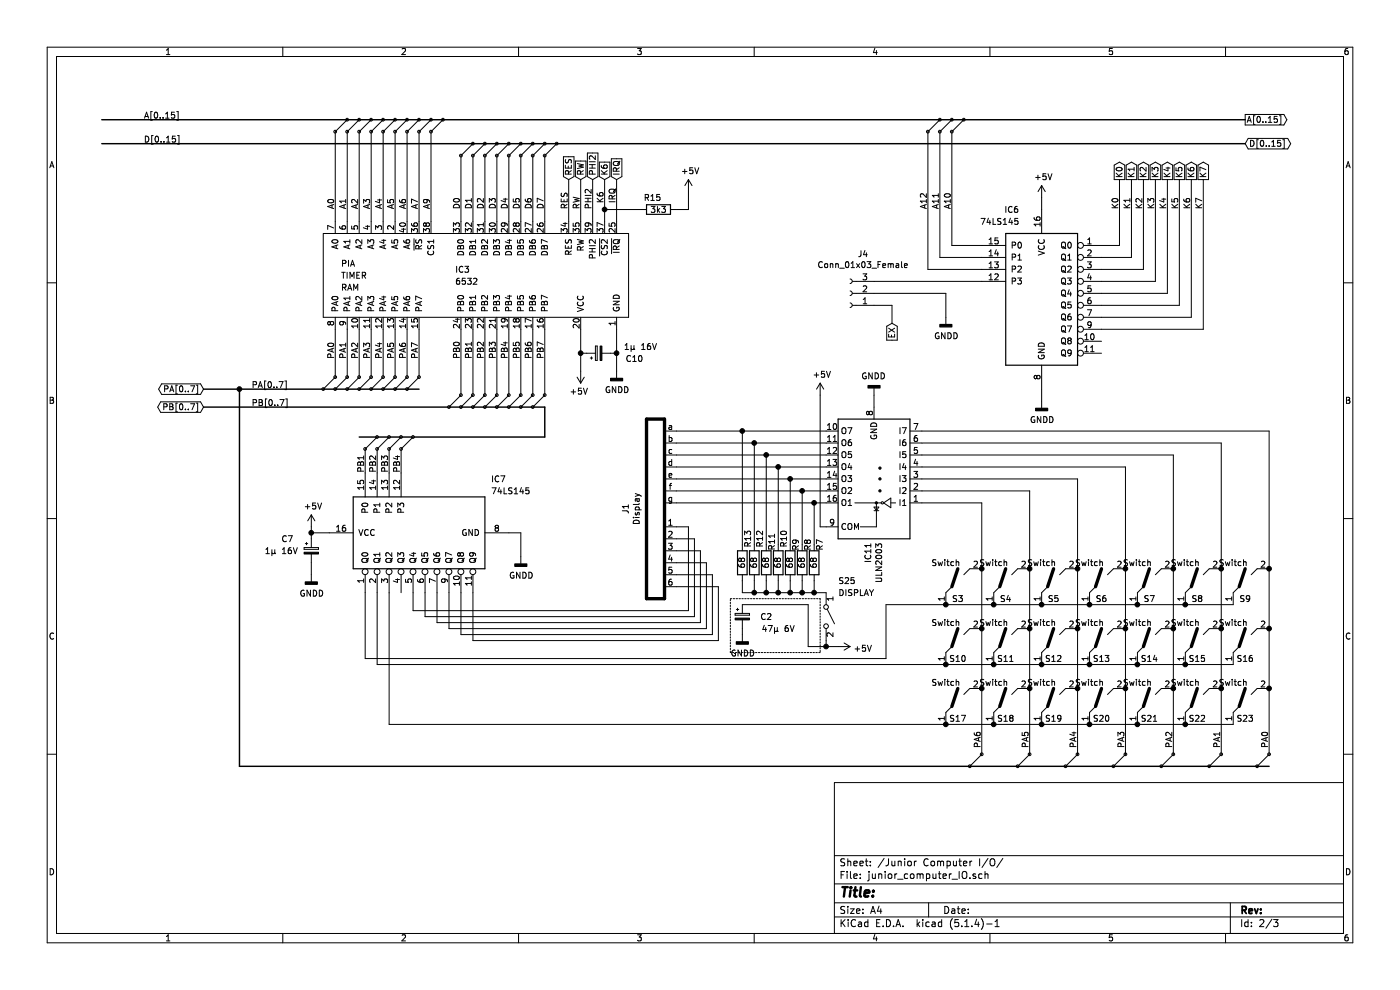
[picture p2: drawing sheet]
EESchema Schematic File Version 4
LIBS:junior-computer-cache
EELAYER 30 0
EELAYER END
$Descr A4 11693 8268
encoding utf-8
Sheet 2 3
Title ""
Date ""
Rev ""
Comp ""
Comment1 ""
Comment2 ""
Comment3 ""
Comment4 ""
$EndDescr
$Comp
L 74xx:74LS145 IC7
U 1 1
P 3450 4450
F 0 "IC7" V 3000 3800 50  0000 R CNN
F 1 "74LS145" V 3100 3800 50  0000 R CNN
F 2 "elektor:DIL-16" H 3450 4450 50  0001 C CNN
F 3 "http://www.ti.com/lit/gpn/sn74LS145" H 3450 4450 50  0001 C CNN
	1    3450 4450
	0    -1   1    0   
$EndComp
$Comp
L Transistor_Array:ULN2003 IC11
U 1 1
P 7300 4000
F 0 "IC11" V 7346 4530 50  0000 L CNN
F 1 "ULN2003" V 7255 4530 50  0000 L CNN
F 2 "elektor:DIL-16" H 7350 3450 50  0001 L CNN
F 3 "http://www.ti.com/lit/ds/symlink/uln2003a.pdf" H 7400 3800 50  0001 C CNN
	1    7300 4000
	-1   0    0    1   
$EndComp
Text GLabel 10400 1200 2    50   BiDi ~ 0
D[0..15]
Text GLabel 10400 1000 2    50   Output ~ 0
A[0..15]
$Comp
L 74xx:74LS145 IC6
U 1 1
P 8700 2450
F 0 "IC6" H 8450 3150 50  0000 C CNN
F 1 "74LS145" H 8350 3050 50  0000 C CNN
F 2 "elektor:DIL-16" H 8700 2450 50  0001 C CNN
F 3 "http://www.ti.com/lit/gpn/sn74LS145" H 8700 2450 50  0001 C CNN
	1    8700 2450
	1    0    0    -1  
$EndComp
Entry Wire Line
	2800 1100 2900 1000
Entry Wire Line
	2900 1100 3000 1000
Entry Wire Line
	3000 1100 3100 1000
Entry Wire Line
	3100 1100 3200 1000
Entry Wire Line
	3200 1100 3300 1000
Entry Wire Line
	3300 1100 3400 1000
Entry Wire Line
	3400 1100 3500 1000
Wire Wire Line
	2800 1100 2800 1850
Wire Wire Line
	2900 1850 2900 1100
Wire Wire Line
	3000 1100 3000 1850
Wire Wire Line
	3100 1850 3100 1100
Wire Wire Line
	3200 1100 3200 1850
Wire Wire Line
	3300 1100 3300 1850
Wire Wire Line
	3400 1100 3400 1850
$Comp
L junior_computer:6532 IC3
U 1 1
P 3650 2300
F 0 "IC3" H 3800 2350 50  0000 L CNN
F 1 "6532" H 3800 2250 50  0000 L CNN
F 2 "elektor:DIL-40" H 3650 2300 50  0001 C CNN
F 3 "" H 3650 2300 50  0001 C CNN
	1    3650 2300
	1    0    0    -1  
$EndComp
Entry Wire Line
	3500 1100 3600 1000
Entry Wire Line
	3600 1100 3700 1000
Wire Wire Line
	3500 1100 3500 1850
Wire Wire Line
	3600 1100 3600 1850
Entry Wire Line
	3850 1300 3950 1200
Entry Wire Line
	3950 1300 4050 1200
Entry Wire Line
	4050 1300 4150 1200
Entry Wire Line
	4150 1300 4250 1200
Entry Wire Line
	4250 1300 4350 1200
Entry Wire Line
	4350 1300 4450 1200
Entry Wire Line
	4450 1300 4550 1200
Entry Wire Line
	4550 1300 4650 1200
Wire Wire Line
	3850 1300 3850 1850
Wire Wire Line
	3950 1300 3950 1850
Wire Wire Line
	4050 1300 4050 1850
Wire Wire Line
	4150 1300 4150 1850
Wire Wire Line
	4250 1300 4250 1850
Wire Wire Line
	4350 1300 4350 1850
Wire Wire Line
	4450 1300 4450 1850
Wire Wire Line
	4550 1300 4550 1850
Wire Wire Line
	4750 1500 4750 1850
Wire Wire Line
	4850 1500 4850 1850
Wire Wire Line
	4950 1500 4950 1850
Wire Wire Line
	5050 1500 5050 1750
Wire Wire Line
	5150 1500 5150 1850
Text Label 2800 1750 1    50   ~ 0
A0
Text Label 2900 1750 1    50   ~ 0
A1
Text Label 3000 1750 1    50   ~ 0
A2
Text Label 3100 1750 1    50   ~ 0
A3
Text Label 3200 1750 1    50   ~ 0
A4
Text Label 3300 1750 1    50   ~ 0
A5
Text Label 3400 1750 1    50   ~ 0
A6
Text Label 3500 1750 1    50   ~ 0
A7
Text Label 3600 1750 1    50   ~ 0
A9
Text Label 3850 1750 1    50   ~ 0
D0
Text Label 3950 1750 1    50   ~ 0
D1
Text Label 4050 1750 1    50   ~ 0
D2
Text Label 4150 1750 1    50   ~ 0
D3
Text Label 4250 1750 1    50   ~ 0
D4
Text Label 4350 1750 1    50   ~ 0
D5
Text Label 4450 1750 1    50   ~ 0
D6
Text Label 4550 1750 1    50   ~ 0
D7
Text Label 4750 1750 1    50   ~ 0
RES
Text Label 4850 1750 1    50   ~ 0
RW
Text Label 4950 1750 1    50   ~ 0
PHI2
Text Label 5050 1700 1    50   ~ 0
K6
Text Label 5150 1700 1    50   ~ 0
IRQ
Wire Wire Line
	9350 1500 9350 2050
Wire Wire Line
	9350 2050 9200 2050
Wire Wire Line
	9450 1500 9450 2150
Wire Wire Line
	9450 2150 9200 2150
Wire Wire Line
	9550 1500 9550 2250
Wire Wire Line
	9550 2250 9200 2250
Wire Wire Line
	9650 1500 9650 2350
Wire Wire Line
	9650 2350 9200 2350
Wire Wire Line
	9750 1500 9750 2450
Wire Wire Line
	9750 2450 9200 2450
Wire Wire Line
	9850 1500 9850 2550
Wire Wire Line
	9850 2550 9200 2550
Wire Wire Line
	9950 1500 9950 2650
Wire Wire Line
	9950 2650 9200 2650
Wire Wire Line
	10050 1500 10050 2750
Wire Wire Line
	10050 2750 9200 2750
Entry Wire Line
	7950 1100 8050 1000
Entry Wire Line
	7850 1100 7950 1000
Entry Wire Line
	7750 1100 7850 1000
Wire Wire Line
	7950 1100 7950 2050
Wire Wire Line
	7950 2050 8200 2050
Wire Wire Line
	7850 1100 7850 2150
Wire Wire Line
	7850 2150 8200 2150
Wire Wire Line
	7750 1100 7750 2250
Wire Wire Line
	7750 2250 8200 2250
Text Label 7750 1750 1    50   ~ 0
A12
Text Label 7850 1750 1    50   ~ 0
A11
Text Label 7950 1750 1    50   ~ 0
A10
Text Label 9350 1750 1    50   ~ 0
K0
Text Label 9450 1750 1    50   ~ 0
K1
Text Label 9550 1750 1    50   ~ 0
K2
Text Label 9650 1750 1    50   ~ 0
K3
Text Label 9750 1750 1    50   ~ 0
K4
Text Label 9850 1750 1    50   ~ 0
K5
Text Label 9950 1750 1    50   ~ 0
K6
Text Label 10050 1750 1    50   ~ 0
K7
Text Label 1200 1000 0    50   ~ 0
A[0..15]
Text Label 1200 1200 0    50   ~ 0
D[0..15]
Text GLabel 9350 1500 1    50   Output ~ 0
K0
Text GLabel 9450 1500 1    50   Output ~ 0
K1
Text GLabel 9550 1500 1    50   Output ~ 0
K2
Text GLabel 9650 1500 1    50   Output ~ 0
K3
Text GLabel 9750 1500 1    50   Output ~ 0
K4
Text GLabel 9850 1500 1    50   Output ~ 0
K5
Text GLabel 9950 1500 1    50   Output ~ 0
K6
Text GLabel 10050 1500 1    50   Output ~ 0
K7
Text GLabel 4750 1500 1    50   Input ~ 0
RES
Text GLabel 4850 1500 1    50   Input ~ 0
RW
Text GLabel 4950 1500 1    50   Input ~ 0
PHI2
Text GLabel 5050 1500 1    50   Input ~ 0
K6
Text GLabel 5150 1500 1    50   Input ~ 0
IRQ
$Comp
L junior_computer:Switch S3
U 1 1
P 8000 4900
F 0 "S3" H 8000 4800 50  0000 C CNN
F 1 "Switch" H 7900 5100 50  0000 C CNN
F 2 "elektor:Digitast" H 8000 4950 50  0001 C CNN
F 3 "" H 8000 4950 50  0001 C CNN
	1    8000 4900
	1    0    0    -1  
$EndComp
$Comp
L junior_computer:Switch S4
U 1 1
P 8400 4900
F 0 "S4" H 8400 4800 50  0000 C CNN
F 1 "Switch" H 8300 5100 50  0000 C CNN
F 2 "elektor:Digitast" H 8400 4950 50  0001 C CNN
F 3 "" H 8400 4950 50  0001 C CNN
	1    8400 4900
	1    0    0    -1  
$EndComp
$Comp
L junior_computer:Switch S5
U 1 1
P 8800 4900
F 0 "S5" H 8800 4800 50  0000 C CNN
F 1 "Switch" H 8700 5100 50  0000 C CNN
F 2 "elektor:Digitast" H 8800 4950 50  0001 C CNN
F 3 "" H 8800 4950 50  0001 C CNN
	1    8800 4900
	1    0    0    -1  
$EndComp
$Comp
L junior_computer:Switch S6
U 1 1
P 9200 4900
F 0 "S6" H 9200 4800 50  0000 C CNN
F 1 "Switch" H 9100 5100 50  0000 C CNN
F 2 "elektor:Digitast" H 9200 4950 50  0001 C CNN
F 3 "" H 9200 4950 50  0001 C CNN
	1    9200 4900
	1    0    0    -1  
$EndComp
$Comp
L junior_computer:Switch S7
U 1 1
P 9600 4900
F 0 "S7" H 9600 4800 50  0000 C CNN
F 1 "Switch" H 9500 5100 50  0000 C CNN
F 2 "elektor:Digitast" H 9600 4950 50  0001 C CNN
F 3 "" H 9600 4950 50  0001 C CNN
	1    9600 4900
	1    0    0    -1  
$EndComp
$Comp
L junior_computer:Switch S8
U 1 1
P 10000 4900
F 0 "S8" H 10000 4800 50  0000 C CNN
F 1 "Switch" H 9900 5100 50  0000 C CNN
F 2 "elektor:Digitast" H 10000 4950 50  0001 C CNN
F 3 "" H 10000 4950 50  0001 C CNN
	1    10000 4900
	1    0    0    -1  
$EndComp
$Comp
L junior_computer:Switch S9
U 1 1
P 10400 4900
F 0 "S9" H 10400 4800 50  0000 C CNN
F 1 "Switch" H 10300 5100 50  0000 C CNN
F 2 "elektor:Digitast" H 10400 4950 50  0001 C CNN
F 3 "" H 10400 4950 50  0001 C CNN
	1    10400 4900
	1    0    0    -1  
$EndComp
$Comp
L junior_computer:Switch S10
U 1 1
P 8000 5400
F 0 "S10" H 8000 5300 50  0000 C CNN
F 1 "Switch" H 7900 5600 50  0000 C CNN
F 2 "elektor:Digitast" H 8000 5450 50  0001 C CNN
F 3 "" H 8000 5450 50  0001 C CNN
	1    8000 5400
	1    0    0    -1  
$EndComp
$Comp
L junior_computer:Switch S11
U 1 1
P 8400 5400
F 0 "S11" H 8400 5300 50  0000 C CNN
F 1 "Switch" H 8300 5600 50  0000 C CNN
F 2 "elektor:Digitast" H 8400 5450 50  0001 C CNN
F 3 "" H 8400 5450 50  0001 C CNN
	1    8400 5400
	1    0    0    -1  
$EndComp
$Comp
L junior_computer:Switch S12
U 1 1
P 8800 5400
F 0 "S12" H 8800 5300 50  0000 C CNN
F 1 "Switch" H 8700 5600 50  0000 C CNN
F 2 "elektor:Digitast" H 8800 5450 50  0001 C CNN
F 3 "" H 8800 5450 50  0001 C CNN
	1    8800 5400
	1    0    0    -1  
$EndComp
$Comp
L junior_computer:Switch S13
U 1 1
P 9200 5400
F 0 "S13" H 9200 5300 50  0000 C CNN
F 1 "Switch" H 9100 5600 50  0000 C CNN
F 2 "elektor:Digitast" H 9200 5450 50  0001 C CNN
F 3 "" H 9200 5450 50  0001 C CNN
	1    9200 5400
	1    0    0    -1  
$EndComp
$Comp
L junior_computer:Switch S14
U 1 1
P 9600 5400
F 0 "S14" H 9600 5300 50  0000 C CNN
F 1 "Switch" H 9500 5600 50  0000 C CNN
F 2 "elektor:Digitast" H 9600 5450 50  0001 C CNN
F 3 "" H 9600 5450 50  0001 C CNN
	1    9600 5400
	1    0    0    -1  
$EndComp
$Comp
L junior_computer:Switch S15
U 1 1
P 10000 5400
F 0 "S15" H 10000 5300 50  0000 C CNN
F 1 "Switch" H 9900 5600 50  0000 C CNN
F 2 "elektor:Digitast" H 10000 5450 50  0001 C CNN
F 3 "" H 10000 5450 50  0001 C CNN
	1    10000 5400
	1    0    0    -1  
$EndComp
$Comp
L junior_computer:Switch S16
U 1 1
P 10400 5400
F 0 "S16" H 10400 5300 50  0000 C CNN
F 1 "Switch" H 10300 5600 50  0000 C CNN
F 2 "elektor:Digitast" H 10400 5450 50  0001 C CNN
F 3 "" H 10400 5450 50  0001 C CNN
	1    10400 5400
	1    0    0    -1  
$EndComp
$Comp
L junior_computer:Switch S17
U 1 1
P 8000 5900
F 0 "S17" H 8000 5800 50  0000 C CNN
F 1 "Switch" H 7900 6100 50  0000 C CNN
F 2 "elektor:Digitast" H 8000 5950 50  0001 C CNN
F 3 "" H 8000 5950 50  0001 C CNN
	1    8000 5900
	1    0    0    -1  
$EndComp
$Comp
L junior_computer:Switch S18
U 1 1
P 8400 5900
F 0 "S18" H 8400 5800 50  0000 C CNN
F 1 "Switch" H 8300 6100 50  0000 C CNN
F 2 "elektor:Digitast" H 8400 5950 50  0001 C CNN
F 3 "" H 8400 5950 50  0001 C CNN
	1    8400 5900
	1    0    0    -1  
$EndComp
$Comp
L junior_computer:Switch S19
U 1 1
P 8800 5900
F 0 "S19" H 8800 5800 50  0000 C CNN
F 1 "Switch" H 8700 6100 50  0000 C CNN
F 2 "elektor:Digitast" H 8800 5950 50  0001 C CNN
F 3 "" H 8800 5950 50  0001 C CNN
	1    8800 5900
	1    0    0    -1  
$EndComp
$Comp
L junior_computer:Switch S20
U 1 1
P 9200 5900
F 0 "S20" H 9200 5800 50  0000 C CNN
F 1 "Switch" H 9100 6100 50  0000 C CNN
F 2 "elektor:Digitast" H 9200 5950 50  0001 C CNN
F 3 "" H 9200 5950 50  0001 C CNN
	1    9200 5900
	1    0    0    -1  
$EndComp
$Comp
L junior_computer:Switch S21
U 1 1
P 9600 5900
F 0 "S21" H 9600 5800 50  0000 C CNN
F 1 "Switch" H 9500 6100 50  0000 C CNN
F 2 "elektor:Digitast" H 9600 5950 50  0001 C CNN
F 3 "" H 9600 5950 50  0001 C CNN
	1    9600 5900
	1    0    0    -1  
$EndComp
$Comp
L junior_computer:Switch S22
U 1 1
P 10000 5900
F 0 "S22" H 10000 5800 50  0000 C CNN
F 1 "Switch" H 9900 6100 50  0000 C CNN
F 2 "elektor:Digitast" H 10000 5950 50  0001 C CNN
F 3 "" H 10000 5950 50  0001 C CNN
	1    10000 5900
	1    0    0    -1  
$EndComp
$Comp
L junior_computer:Switch S23
U 1 1
P 10400 5900
F 0 "S23" H 10400 5800 50  0000 C CNN
F 1 "Switch" H 10300 6100 50  0000 C CNN
F 2 "elektor:Digitast" H 10400 5950 50  0001 C CNN
F 3 "" H 10400 5950 50  0001 C CNN
	1    10400 5900
	1    0    0    -1  
$EndComp
Connection ~ 7900 5050
Connection ~ 8300 5050
Wire Wire Line
	8300 5050 7900 5050
Connection ~ 8700 5050
Wire Wire Line
	8700 5050 8300 5050
Connection ~ 9100 5050
Wire Wire Line
	9100 5050 8700 5050
Connection ~ 9500 5050
Wire Wire Line
	9500 5050 9100 5050
Connection ~ 9900 5050
Wire Wire Line
	9900 5050 9500 5050
Wire Wire Line
	10300 5050 9900 5050
Connection ~ 7900 5550
Connection ~ 8300 5550
Wire Wire Line
	8300 5550 7900 5550
Connection ~ 8700 5550
Wire Wire Line
	8700 5550 8300 5550
Connection ~ 9100 5550
Wire Wire Line
	9100 5550 8700 5550
Connection ~ 9500 5550
Wire Wire Line
	9500 5550 9100 5550
Connection ~ 9900 5550
Wire Wire Line
	9900 5550 9500 5550
Wire Wire Line
	10300 5550 9900 5550
Connection ~ 7900 6050
Connection ~ 8300 6050
Wire Wire Line
	8300 6050 7900 6050
Connection ~ 8700 6050
Wire Wire Line
	8700 6050 8300 6050
Connection ~ 9100 6050
Wire Wire Line
	9100 6050 8700 6050
Connection ~ 9500 6050
Wire Wire Line
	9500 6050 9100 6050
Connection ~ 9900 6050
Wire Wire Line
	9900 6050 9500 6050
Wire Wire Line
	10300 6050 9900 6050
Connection ~ 8200 4750
Wire Wire Line
	8200 4750 8200 5250
Connection ~ 8200 5250
Wire Wire Line
	8200 5250 8200 5750
Connection ~ 8600 4750
Wire Wire Line
	8600 4750 8600 5250
Connection ~ 8600 5250
Wire Wire Line
	8600 5250 8600 5750
Connection ~ 9000 4750
Wire Wire Line
	9000 4750 9000 5250
Connection ~ 9000 5250
Wire Wire Line
	9000 5250 9000 5750
Connection ~ 9400 4750
Wire Wire Line
	9400 4750 9400 5250
Connection ~ 9400 5250
Wire Wire Line
	9400 5250 9400 5750
Connection ~ 9800 4750
Wire Wire Line
	9800 4750 9800 5250
Connection ~ 9800 5250
Wire Wire Line
	9800 5250 9800 5750
Connection ~ 10200 4750
Wire Wire Line
	10200 4750 10200 5250
Connection ~ 10200 5250
Wire Wire Line
	10200 5250 10200 5750
Connection ~ 10600 4750
Wire Wire Line
	10600 4750 10600 5250
Connection ~ 10600 5250
Wire Wire Line
	10600 5250 10600 5750
$Comp
L junior_computer:Display J1
U 1 1
P 5250 4000
F 0 "J1" H 5500 4026 50  0000 C CNN
F 1 "Display" H 5500 3935 50  0000 C CNN
F 2 "elektor:Conn-Display-Bottom" H 5250 4000 50  0001 C CNN
F 3 "" H 5250 4000 50  0001 C CNN
	1    5250 4000
	0    -1   1    0   
$EndComp
Entry Wire Line
	3400 3250 3500 3150
Entry Wire Line
	3300 3250 3400 3150
Entry Wire Line
	3200 3250 3300 3150
Entry Wire Line
	3100 3250 3200 3150
Entry Wire Line
	3000 3250 3100 3150
Entry Wire Line
	2900 3250 3000 3150
Entry Wire Line
	2800 3250 2900 3150
Entry Wire Line
	2700 3250 2800 3150
Entry Wire Line
	4450 3400 4550 3300
Entry Wire Line
	4350 3400 4450 3300
Entry Wire Line
	4250 3400 4350 3300
Entry Wire Line
	4150 3400 4250 3300
Entry Wire Line
	4050 3400 4150 3300
Entry Wire Line
	3950 3400 4050 3300
Entry Wire Line
	3850 3400 3950 3300
Entry Wire Line
	3750 3400 3850 3300
Wire Wire Line
	2800 2750 2800 3150
Wire Wire Line
	2900 2750 2900 3150
Wire Wire Line
	3000 2750 3000 3150
Wire Wire Line
	3100 2750 3100 3150
Wire Wire Line
	3200 2750 3200 3150
Wire Wire Line
	3300 2750 3300 3150
Wire Wire Line
	3400 2750 3400 3150
Wire Wire Line
	3500 2750 3500 3150
Wire Wire Line
	3850 2750 3850 3300
Wire Wire Line
	3950 2750 3950 3300
Wire Wire Line
	4050 2750 4050 3300
Wire Wire Line
	4150 2750 4150 3300
Wire Wire Line
	4250 2750 4250 3300
Wire Wire Line
	4450 2750 4450 3300
Wire Wire Line
	4550 2750 4550 3300
Wire Wire Line
	4350 2750 4350 3300
Text GLabel 1700 3250 0    50   BiDi ~ 0
PA[0..7]
Text GLabel 1700 3400 0    50   BiDi ~ 0
PB[0..7]
Text Label 2800 3000 1    50   ~ 0
PA0
Text Label 2900 3000 1    50   ~ 0
PA1
Text Label 3000 3000 1    50   ~ 0
PA2
Text Label 3100 3000 1    50   ~ 0
PA3
Text Label 3200 3000 1    50   ~ 0
PA4
Text Label 3300 3000 1    50   ~ 0
PA5
Text Label 3400 3000 1    50   ~ 0
PA6
Text Label 3500 3000 1    50   ~ 0
PA7
Text Label 3850 3000 1    50   ~ 0
PB0
Text Label 3950 3000 1    50   ~ 0
PB1
Text Label 4050 3000 1    50   ~ 0
PB2
Text Label 4150 3000 1    50   ~ 0
PB3
Text Label 4250 3000 1    50   ~ 0
PB4
Text Label 4350 3000 1    50   ~ 0
PB5
Text Label 4450 3000 1    50   ~ 0
PB6
Text Label 4550 3000 1    50   ~ 0
PB7
Text Label 2100 3250 0    50   ~ 0
PA[0..7]
Text Label 2100 3400 0    50   ~ 0
PB[0..7]
Entry Wire Line
	3150 3750 3250 3650
Entry Wire Line
	3050 3750 3150 3650
Entry Wire Line
	3250 3750 3350 3650
Entry Wire Line
	3350 3750 3450 3650
Wire Wire Line
	3050 3750 3050 3950
Wire Wire Line
	3150 3750 3150 3950
Wire Wire Line
	3250 3750 3250 3950
Wire Wire Line
	3350 3750 3350 3950
Text Label 3050 3950 1    50   ~ 0
PB1
Text Label 3150 3950 1    50   ~ 0
PB2
Text Label 3250 3950 1    50   ~ 0
PB3
Text Label 3350 3950 1    50   ~ 0
PB4
$Comp
L power:+5V #PWR0143
U 1 1
P 8700 1650
F 0 "#PWR0143" H 8700 1500 50  0001 C CNN
F 1 "+5V" H 8715 1823 50  0000 C CNN
F 2 "" H 8700 1650 50  0001 C CNN
F 3 "" H 8700 1650 50  0001 C CNN
	1    8700 1650
	1    0    0    -1  
$EndComp
$Comp
L power:GNDD #PWR0144
U 1 1
P 8700 3350
F 0 "#PWR0144" H 8700 3100 50  0001 C CNN
F 1 "GNDD" H 8704 3195 50  0000 C CNN
F 2 "" H 8700 3350 50  0001 C CNN
F 3 "" H 8700 3350 50  0001 C CNN
	1    8700 3350
	1    0    0    -1  
$EndComp
Wire Wire Line
	8700 1650 8700 1750
Wire Wire Line
	8700 3250 8700 3350
$Comp
L Device:CP_Small C10
U 1 1
P 5000 2950
F 0 "C10" V 4950 2650 50  0000 C CNN
F 1 "1µ 16V" V 5050 2600 50  0000 C CNN
F 2 "elektor:CAP-POL-2" H 5000 2950 50  0001 C CNN
F 3 "~" H 5000 2950 50  0001 C CNN
	1    5000 2950
	0    -1   -1   0   
$EndComp
$Comp
L Device:R R15
U 1 1
P 5500 1750
F 0 "R15" V 5400 1700 50  0000 C CNN
F 1 "3k3" V 5500 1750 50  0000 C CNN
F 2 "elektor:Res-5" V 5430 1750 50  0001 C CNN
F 3 "~" H 5500 1750 50  0001 C CNN
	1    5500 1750
	0    1    1    0   
$EndComp
$Comp
L power:+5V #PWR0145
U 1 1
P 4850 3100
F 0 "#PWR0145" H 4850 2950 50  0001 C CNN
F 1 "+5V" H 4865 3273 50  0000 C CNN
F 2 "" H 4850 3100 50  0001 C CNN
F 3 "" H 4850 3100 50  0001 C CNN
	1    4850 3100
	-1   0    0    1   
$EndComp
$Comp
L power:GNDD #PWR0146
U 1 1
P 5150 3100
F 0 "#PWR0146" H 5150 2850 50  0001 C CNN
F 1 "GNDD" H 5154 2945 50  0000 C CNN
F 2 "" H 5150 3100 50  0001 C CNN
F 3 "" H 5150 3100 50  0001 C CNN
	1    5150 3100
	1    0    0    -1  
$EndComp
$Comp
L power:+5V #PWR0147
U 1 1
P 5750 1600
F 0 "#PWR0147" H 5750 1450 50  0001 C CNN
F 1 "+5V" H 5765 1773 50  0000 C CNN
F 2 "" H 5750 1600 50  0001 C CNN
F 3 "" H 5750 1600 50  0001 C CNN
	1    5750 1600
	1    0    0    -1  
$EndComp
Wire Wire Line
	5050 1750 5350 1750
Connection ~ 5050 1750
Wire Wire Line
	5050 1750 5050 1850
Wire Wire Line
	5750 1750 5750 1600
Wire Wire Line
	5650 1750 5750 1750
Wire Wire Line
	5150 2750 5150 2950
Wire Wire Line
	5100 2950 5150 2950
Connection ~ 5150 2950
Wire Wire Line
	5150 2950 5150 3100
Wire Wire Line
	4850 2750 4850 2950
Wire Wire Line
	4900 2950 4850 2950
Connection ~ 4850 2950
Wire Wire Line
	4850 2950 4850 3100
Wire Wire Line
	7700 4200 8200 4200
Wire Wire Line
	8200 4200 8200 4750
Wire Wire Line
	7700 4100 8600 4100
Wire Wire Line
	8600 4100 8600 4750
Wire Wire Line
	9000 4000 9000 4750
Wire Wire Line
	7700 3600 10600 3600
Wire Wire Line
	10600 3600 10600 4750
Wire Wire Line
	7700 3700 10200 3700
Wire Wire Line
	10200 3700 10200 4750
Wire Wire Line
	7700 3800 9800 3800
Wire Wire Line
	9800 3800 9800 4750
Wire Wire Line
	7700 3900 9400 3900
Wire Wire Line
	9400 3900 9400 4750
Wire Wire Line
	7700 4000 9000 4000
$Comp
L Device:R R7
U 1 1
P 6800 4700
F 0 "R7" V 6750 4550 50  0000 C CNN
F 1 "68" V 6800 4700 50  0000 C CNN
F 2 "elektor:Res-5" V 6730 4700 50  0001 C CNN
F 3 "~" H 6800 4700 50  0001 C CNN
	1    6800 4700
	-1   0    0    1   
$EndComp
$Comp
L Device:R R8
U 1 1
P 6700 4700
F 0 "R8" V 6650 4550 50  0000 C CNN
F 1 "68" V 6700 4700 50  0000 C CNN
F 2 "elektor:Res-5" V 6630 4700 50  0001 C CNN
F 3 "~" H 6700 4700 50  0001 C CNN
	1    6700 4700
	-1   0    0    1   
$EndComp
$Comp
L Device:R R9
U 1 1
P 6600 4700
F 0 "R9" V 6550 4550 50  0000 C CNN
F 1 "68" V 6600 4700 50  0000 C CNN
F 2 "elektor:Res-5" V 6530 4700 50  0001 C CNN
F 3 "~" H 6600 4700 50  0001 C CNN
	1    6600 4700
	-1   0    0    1   
$EndComp
$Comp
L Device:R R10
U 1 1
P 6500 4700
F 0 "R10" V 6450 4500 50  0000 C CNN
F 1 "68" V 6500 4700 50  0000 C CNN
F 2 "elektor:Res-5" V 6430 4700 50  0001 C CNN
F 3 "~" H 6500 4700 50  0001 C CNN
	1    6500 4700
	-1   0    0    1   
$EndComp
$Comp
L Device:R R12
U 1 1
P 6300 4700
F 0 "R12" V 6250 4500 50  0000 C CNN
F 1 "68" V 6300 4700 50  0000 C CNN
F 2 "elektor:Res-5" V 6230 4700 50  0001 C CNN
F 3 "~" H 6300 4700 50  0001 C CNN
	1    6300 4700
	-1   0    0    1   
$EndComp
$Comp
L Device:R R13
U 1 1
P 6200 4700
F 0 "R13" V 6150 4500 50  0000 C CNN
F 1 "68" V 6200 4700 50  0000 C CNN
F 2 "elektor:Res-5" V 6130 4700 50  0001 C CNN
F 3 "~" H 6200 4700 50  0001 C CNN
	1    6200 4700
	-1   0    0    1   
$EndComp
Wire Wire Line
	6900 4200 6800 4200
Wire Wire Line
	6800 4200 6800 4550
Wire Wire Line
	6900 4100 6700 4100
Wire Wire Line
	6700 4100 6700 4550
Wire Wire Line
	6900 4000 6600 4000
Wire Wire Line
	6600 4000 6600 4550
Wire Wire Line
	6900 3900 6500 3900
Wire Wire Line
	6500 3900 6500 4550
Wire Wire Line
	6900 3800 6400 3800
Wire Wire Line
	6400 3800 6400 4550
Wire Wire Line
	6900 3700 6300 3700
Wire Wire Line
	6300 3700 6300 4550
Wire Wire Line
	6900 3600 6200 3600
Wire Wire Line
	6200 3600 6200 4550
Wire Wire Line
	6200 3600 5650 3600
Connection ~ 6200 3600
Wire Wire Line
	5650 3700 6300 3700
Connection ~ 6300 3700
Wire Wire Line
	6400 3800 5650 3800
Connection ~ 6400 3800
Wire Wire Line
	6500 3900 5650 3900
Connection ~ 6500 3900
Wire Wire Line
	6600 4000 5650 4000
Connection ~ 6600 4000
Wire Wire Line
	6700 4100 5650 4100
Connection ~ 6700 4100
Wire Wire Line
	6800 4200 5650 4200
Connection ~ 6800 4200
$Comp
L Device:R R11
U 1 1
P 6400 4700
F 0 "R11" V 6350 4450 50  0000 L CNN
F 1 "68" V 6400 4700 50  0000 C CNN
F 2 "elektor:Res-5" V 6330 4700 50  0001 C CNN
F 3 "~" H 6400 4700 50  0001 C CNN
	1    6400 4700
	-1   0    0    1   
$EndComp
Wire Bus Line
	4550 3400 4550 3650
Wire Wire Line
	5650 4400 5750 4400
Wire Wire Line
	5750 4400 5750 5100
Wire Wire Line
	5750 5100 3450 5100
Wire Wire Line
	3450 5100 3450 4950
Wire Wire Line
	5650 4500 5800 4500
Wire Wire Line
	5800 4500 5800 5150
Wire Wire Line
	5800 5150 3550 5150
Wire Wire Line
	3550 5150 3550 4950
Wire Wire Line
	5650 4600 5850 4600
Wire Wire Line
	5850 4600 5850 5200
Wire Wire Line
	5850 5200 3650 5200
Wire Wire Line
	3650 5200 3650 4950
Wire Wire Line
	5650 4700 5900 4700
Wire Wire Line
	5900 4700 5900 5250
Wire Wire Line
	5900 5250 3750 5250
Wire Wire Line
	3750 5250 3750 4950
Wire Wire Line
	5650 4800 5950 4800
Wire Wire Line
	5950 4800 5950 5300
Wire Wire Line
	5950 5300 3850 5300
Wire Wire Line
	3850 5300 3850 4950
Wire Wire Line
	5650 4900 6000 4900
Wire Wire Line
	6000 4900 6000 5350
Wire Wire Line
	6000 5350 3950 5350
Wire Wire Line
	3950 5350 3950 4950
Wire Wire Line
	3050 4950 3050 5500
Wire Wire Line
	3150 4950 3150 5550
Wire Wire Line
	3150 5550 7900 5550
Wire Wire Line
	3250 4950 3250 6050
Wire Wire Line
	3250 6050 7900 6050
$Comp
L power:+5V #PWR0148
U 1 1
P 6850 3300
F 0 "#PWR0148" H 6850 3150 50  0001 C CNN
F 1 "+5V" H 6865 3473 50  0000 C CNN
F 2 "" H 6850 3300 50  0001 C CNN
F 3 "" H 6850 3300 50  0001 C CNN
	1    6850 3300
	1    0    0    -1  
$EndComp
$Comp
L power:GNDD #PWR0149
U 1 1
P 7300 3300
F 0 "#PWR0149" H 7300 3050 50  0001 C CNN
F 1 "GNDD" H 7304 3145 50  0000 C CNN
F 2 "" H 7300 3300 50  0001 C CNN
F 3 "" H 7300 3300 50  0001 C CNN
	1    7300 3300
	-1   0    0    1   
$EndComp
Wire Wire Line
	7300 3300 7300 3400
Wire Wire Line
	6850 3300 6850 4400
Wire Wire Line
	6850 4400 6900 4400
Wire Wire Line
	6200 4850 6200 4950
Wire Wire Line
	6200 4950 6300 4950
Wire Wire Line
	6800 4950 6800 4850
Wire Wire Line
	6700 4850 6700 4950
Connection ~ 6700 4950
Wire Wire Line
	6700 4950 6800 4950
Wire Wire Line
	6600 4850 6600 4950
Connection ~ 6600 4950
Wire Wire Line
	6600 4950 6700 4950
Wire Wire Line
	6500 4850 6500 4950
Connection ~ 6500 4950
Wire Wire Line
	6500 4950 6600 4950
Wire Wire Line
	6400 4850 6400 4950
Connection ~ 6400 4950
Wire Wire Line
	6400 4950 6500 4950
Wire Wire Line
	6300 4850 6300 4950
Connection ~ 6300 4950
Wire Wire Line
	6300 4950 6400 4950
Wire Bus Line
	2000 6400 2000 3250
Wire Bus Line
	1700 3250 2000 3250
Connection ~ 2000 3250
Entry Wire Line
	8100 6400 8200 6300
Entry Wire Line
	8500 6400 8600 6300
Entry Wire Line
	8900 6400 9000 6300
Entry Wire Line
	9300 6400 9400 6300
Entry Wire Line
	9700 6400 9800 6300
Entry Wire Line
	10100 6400 10200 6300
Entry Wire Line
	10500 6400 10600 6300
Wire Wire Line
	10600 5750 10600 6300
Connection ~ 10600 5750
Wire Wire Line
	10200 5750 10200 6300
Connection ~ 10200 5750
Wire Wire Line
	9800 5750 9800 6300
Connection ~ 9800 5750
Wire Wire Line
	9400 5750 9400 6300
Connection ~ 9400 5750
Wire Wire Line
	9000 5750 9000 6300
Connection ~ 9000 5750
Wire Wire Line
	8600 5750 8600 6300
Connection ~ 8600 5750
Wire Wire Line
	8200 5750 8200 6300
Connection ~ 8200 5750
Text Label 8200 6250 1    50   ~ 0
PA6
Text Label 8600 6250 1    50   ~ 0
PA5
Text Label 9000 6250 1    50   ~ 0
PA4
Text Label 9400 6250 1    50   ~ 0
PA3
Text Label 9800 6250 1    50   ~ 0
PA2
Text Label 10200 6250 1    50   ~ 0
PA1
Text Label 10600 6250 1    50   ~ 0
PA0
$Comp
L power:+5V #PWR0150
U 1 1
P 2600 4400
F 0 "#PWR0150" H 2600 4250 50  0001 C CNN
F 1 "+5V" H 2615 4573 50  0000 C CNN
F 2 "" H 2600 4400 50  0001 C CNN
F 3 "" H 2600 4400 50  0001 C CNN
	1    2600 4400
	1    0    0    -1  
$EndComp
$Comp
L power:GNDD #PWR0151
U 1 1
P 2600 4800
F 0 "#PWR0151" H 2600 4550 50  0001 C CNN
F 1 "GNDD" H 2604 4645 50  0000 C CNN
F 2 "" H 2600 4800 50  0001 C CNN
F 3 "" H 2600 4800 50  0001 C CNN
	1    2600 4800
	1    0    0    -1  
$EndComp
$Comp
L power:GNDD #PWR0152
U 1 1
P 4350 4650
F 0 "#PWR0152" H 4350 4400 50  0001 C CNN
F 1 "GNDD" H 4354 4495 50  0000 C CNN
F 2 "" H 4350 4650 50  0001 C CNN
F 3 "" H 4350 4650 50  0001 C CNN
	1    4350 4650
	1    0    0    -1  
$EndComp
$Comp
L Device:CP_Small C7
U 1 1
P 2600 4600
F 0 "C7" H 2400 4700 50  0000 C CNN
F 1 "1µ 16V" H 2350 4600 50  0000 C CNN
F 2 "elektor:CAP-POL-3" H 2600 4600 50  0001 C CNN
F 3 "~" H 2600 4600 50  0001 C CNN
	1    2600 4600
	1    0    0    -1  
$EndComp
Wire Wire Line
	2600 4400 2600 4450
Wire Wire Line
	2600 4700 2600 4800
Wire Wire Line
	2750 4450 2600 4450
Connection ~ 2600 4450
Wire Wire Line
	2600 4450 2600 4500
Wire Wire Line
	4250 4450 4350 4450
Wire Wire Line
	4350 4450 4350 4650
$Comp
L Switch:SW_SPST S25
U 1 1
P 6900 5150
F 0 "S25" V 6600 5250 50  0000 L CNN
F 1 "DISPLAY" V 6700 5250 50  0000 L CNN
F 2 "elektor:SW-1T" H 6900 5150 50  0001 C CNN
F 3 "~" H 6900 5150 50  0001 C CNN
	1    6900 5150
	0    1    1    0   
$EndComp
$Comp
L power:+5V #PWR0153
U 1 1
P 7000 5400
F 0 "#PWR0153" H 7000 5250 50  0001 C CNN
F 1 "+5V" V 7015 5528 50  0000 L CNN
F 2 "" H 7000 5400 50  0001 C CNN
F 3 "" H 7000 5400 50  0001 C CNN
	1    7000 5400
	0    1    1    0   
$EndComp
Wire Wire Line
	7400 5500 7400 5050
Wire Wire Line
	7400 5050 7900 5050
Wire Wire Line
	3050 5500 7400 5500
Wire Wire Line
	6800 4950 6900 4950
Connection ~ 6800 4950
Wire Wire Line
	6900 5350 6900 5400
Wire Wire Line
	6900 5400 7000 5400
$Comp
L Device:CP_Small C2
U 1 1
P 6200 5150
F 0 "C2" H 6400 5150 50  0000 C CNN
F 1 "47µ 6V" H 6500 5050 50  0000 C CNN
F 2 "elektor:CAP-POL-5" H 6200 5150 50  0001 C CNN
F 3 "~" H 6200 5150 50  0001 C CNN
	1    6200 5150
	1    0    0    -1  
$EndComp
$Comp
L power:GNDD #PWR0154
U 1 1
P 6200 5300
F 0 "#PWR0154" H 6200 5050 50  0001 C CNN
F 1 "GNDD" H 6204 5145 50  0000 C CNN
F 2 "" H 6200 5300 50  0001 C CNN
F 3 "" H 6200 5300 50  0001 C CNN
	1    6200 5300
	1    0    0    -1  
$EndComp
Wire Wire Line
	6200 5250 6200 5300
$Comp
L Connector:Conn_01x03_Female J4
U 1 1
P 7100 2450
F 0 "J4" H 6992 2125 50  0000 C CNN
F 1 "Conn_01x03_Female" H 6992 2216 50  0000 C CNN
F 2 "elektor:Jumper-D-EX" H 7100 2450 50  0001 C CNN
F 3 "~" H 7100 2450 50  0001 C CNN
	1    7100 2450
	-1   0    0    1   
$EndComp
Wire Wire Line
	8200 2350 7300 2350
$Comp
L power:GNDD #PWR0155
U 1 1
P 7900 2650
F 0 "#PWR0155" H 7900 2400 50  0001 C CNN
F 1 "GNDD" H 7904 2495 50  0000 C CNN
F 2 "" H 7900 2650 50  0001 C CNN
F 3 "" H 7900 2650 50  0001 C CNN
	1    7900 2650
	1    0    0    -1  
$EndComp
Wire Wire Line
	7900 2650 7900 2450
Wire Wire Line
	7900 2450 7300 2450
Text GLabel 7450 2700 3    50   Input ~ 0
EX
Wire Wire Line
	7300 2550 7450 2550
Wire Wire Line
	7450 2550 7450 2700
Wire Wire Line
	6200 5050 6750 5050
Wire Wire Line
	6750 5050 6750 5400
Wire Wire Line
	6750 5400 6900 5400
Connection ~ 6900 5400
Wire Notes Line
	6100 5000 6850 5000
Wire Notes Line
	6850 5000 6850 5450
Wire Notes Line
	6850 5450 6100 5450
Wire Notes Line
	6100 5450 6100 5000
Wire Bus Line
	3000 3650 4550 3650
Wire Bus Line
	2000 6400 10600 6400
Wire Bus Line
	850  1200 10400 1200
Wire Bus Line
	850  1000 10400 1000
Wire Bus Line
	2000 3250 3500 3250
Wire Bus Line
	1700 3400 4550 3400
$EndSCHEMATC
